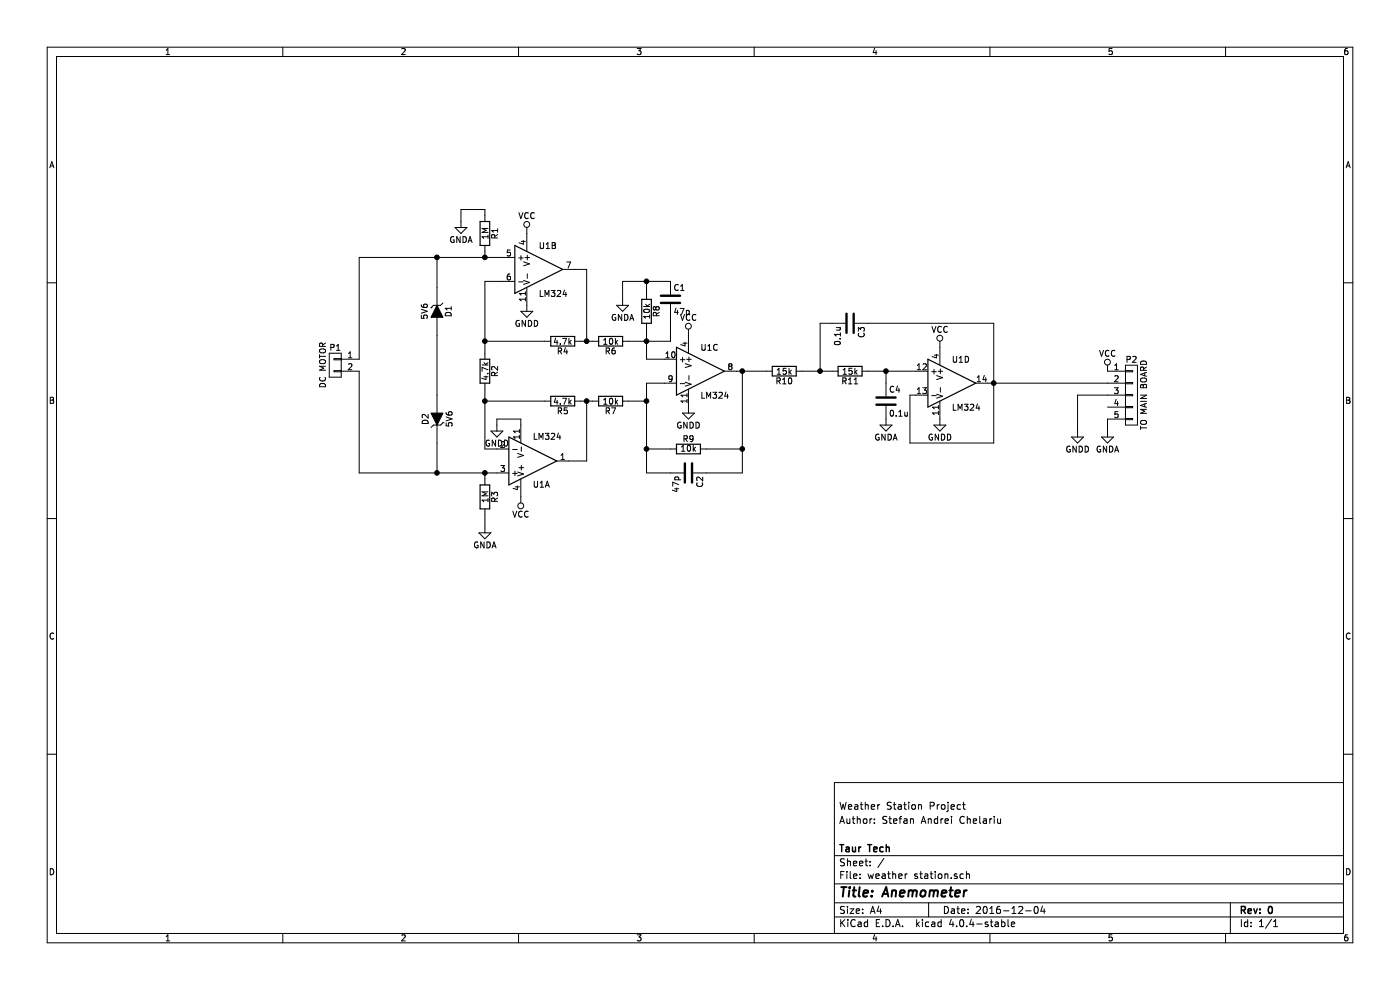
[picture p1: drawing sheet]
EESchema Schematic File Version 2
LIBS:power
LIBS:device
LIBS:transistors
LIBS:conn
LIBS:linear
LIBS:regul
LIBS:74xx
LIBS:cmos4000
LIBS:adc-dac
LIBS:memory
LIBS:xilinx
LIBS:microcontrollers
LIBS:dsp
LIBS:microchip
LIBS:analog_switches
LIBS:motorola
LIBS:texas
LIBS:intel
LIBS:audio
LIBS:interface
LIBS:digital-audio
LIBS:philips
LIBS:display
LIBS:cypress
LIBS:siliconi
LIBS:opto
LIBS:atmel
LIBS:contrib
LIBS:valves
LIBS:weather station-cache
EELAYER 25 0
EELAYER END
$Descr A4 11693 8268
encoding utf-8
Sheet 1 1
Title "Anemometer"
Date "2016-12-04"
Rev "0"
Comp "Taur Tech"
Comment1 ""
Comment2 "Author: Stefan Andrei Chelariu"
Comment3 "Weather Station Project"
Comment4 ""
$EndDescr
$Comp
L CONN_01X02 P1
U 1 1
P 2800 3050
F 0 "P1" H 2800 3200 50  0000 C CNN
F 1 "DC MOTOR" V 2900 3050 50  0000 C CNN
F 2 "" H 2800 3050 50  0000 C CNN
F 3 "" H 2800 3050 50  0000 C CNN
	1    2800 3050
	-1   0    0    -1  
$EndComp
$Comp
L LM324 U1
U 2 1
P 4500 2250
F 0 "U1" H 4500 2450 50  0000 L CNN
F 1 "LM324" H 4500 2050 50  0000 L CNN
F 2 "" H 4450 2350 50  0000 C CNN
F 3 "" H 4550 2450 50  0000 C CNN
	2    4500 2250
	1    0    0    -1  
$EndComp
$Comp
L LM324 U1
U 1 1
P 4450 3850
F 0 "U1" H 4450 4050 50  0000 L CNN
F 1 "LM324" H 4450 3650 50  0000 L CNN
F 2 "" H 4400 3950 50  0000 C CNN
F 3 "" H 4500 4050 50  0000 C CNN
	1    4450 3850
	1    0    0    1   
$EndComp
$Comp
L LM324 U1
U 3 1
P 5850 3100
F 0 "U1" H 5850 3300 50  0000 L CNN
F 1 "LM324" H 5850 2900 50  0000 L CNN
F 2 "" H 5800 3200 50  0000 C CNN
F 3 "" H 5900 3300 50  0000 C CNN
	3    5850 3100
	1    0    0    -1  
$EndComp
$Comp
L LM324 U1
U 4 1
P 7950 3200
F 0 "U1" H 7950 3400 50  0000 L CNN
F 1 "LM324" H 7950 3000 50  0000 L CNN
F 2 "" H 7900 3300 50  0000 C CNN
F 3 "" H 8000 3400 50  0000 C CNN
	4    7950 3200
	1    0    0    -1  
$EndComp
$Comp
L R R2
U 1 1
P 4050 3100
F 0 "R2" V 4130 3100 50  0000 C CNN
F 1 "4.7k" V 4050 3100 50  0000 C CNN
F 2 "" V 3980 3100 50  0000 C CNN
F 3 "" H 4050 3100 50  0000 C CNN
	1    4050 3100
	1    0    0    -1  
$EndComp
$Comp
L R R1
U 1 1
P 4050 1950
F 0 "R1" V 4130 1950 50  0000 C CNN
F 1 "1M" V 4050 1950 50  0000 C CNN
F 2 "" V 3980 1950 50  0000 C CNN
F 3 "" H 4050 1950 50  0000 C CNN
	1    4050 1950
	1    0    0    -1  
$EndComp
$Comp
L R R3
U 1 1
P 4050 4150
F 0 "R3" V 4130 4150 50  0000 C CNN
F 1 "1M" V 4050 4150 50  0000 C CNN
F 2 "" V 3980 4150 50  0000 C CNN
F 3 "" H 4050 4150 50  0000 C CNN
	1    4050 4150
	1    0    0    -1  
$EndComp
$Comp
L R R4
U 1 1
P 4700 2850
F 0 "R4" V 4780 2850 50  0000 C CNN
F 1 "4.7k" V 4700 2850 50  0000 C CNN
F 2 "" V 4630 2850 50  0000 C CNN
F 3 "" H 4700 2850 50  0000 C CNN
	1    4700 2850
	0    1    1    0   
$EndComp
$Comp
L R R5
U 1 1
P 4700 3350
F 0 "R5" V 4780 3350 50  0000 C CNN
F 1 "4.7k" V 4700 3350 50  0000 C CNN
F 2 "" V 4630 3350 50  0000 C CNN
F 3 "" H 4700 3350 50  0000 C CNN
	1    4700 3350
	0    1    1    0   
$EndComp
Wire Wire Line
	3000 2150 4200 2150
Wire Wire Line
	4050 2150 4050 2100
Connection ~ 4050 2150
Wire Wire Line
	3000 3950 4150 3950
Wire Wire Line
	4050 4000 4050 3950
Connection ~ 4050 3950
Wire Wire Line
	4050 3250 4050 3750
Wire Wire Line
	4050 3750 4150 3750
Wire Wire Line
	4050 2950 4050 2350
Wire Wire Line
	4050 2350 4200 2350
Wire Wire Line
	4550 2850 4050 2850
Connection ~ 4050 2850
Wire Wire Line
	4550 3350 4050 3350
Connection ~ 4050 3350
Wire Wire Line
	4750 3850 4900 3850
Wire Wire Line
	4900 3850 4900 3350
Wire Wire Line
	4850 3350 4950 3350
Wire Wire Line
	4850 2850 4950 2850
Wire Wire Line
	4900 2850 4900 2250
Wire Wire Line
	4900 2250 4800 2250
$Comp
L R R6
U 1 1
P 5100 2850
F 0 "R6" V 5180 2850 50  0000 C CNN
F 1 "10k" V 5100 2850 50  0000 C CNN
F 2 "" V 5030 2850 50  0000 C CNN
F 3 "" H 5100 2850 50  0000 C CNN
	1    5100 2850
	0    1    1    0   
$EndComp
$Comp
L R R7
U 1 1
P 5100 3350
F 0 "R7" V 5180 3350 50  0000 C CNN
F 1 "10k" V 5100 3350 50  0000 C CNN
F 2 "" V 5030 3350 50  0000 C CNN
F 3 "" H 5100 3350 50  0000 C CNN
	1    5100 3350
	0    1    1    0   
$EndComp
$Comp
L R R8
U 1 1
P 5400 2600
F 0 "R8" V 5480 2600 50  0000 C CNN
F 1 "10k" V 5400 2600 50  0000 C CNN
F 2 "" V 5330 2600 50  0000 C CNN
F 3 "" H 5400 2600 50  0000 C CNN
	1    5400 2600
	1    0    0    -1  
$EndComp
$Comp
L R R9
U 1 1
P 5750 3750
F 0 "R9" V 5830 3750 50  0000 C CNN
F 1 "10k" V 5750 3750 50  0000 C CNN
F 2 "" V 5680 3750 50  0000 C CNN
F 3 "" H 5750 3750 50  0000 C CNN
	1    5750 3750
	0    -1   -1   0   
$EndComp
Wire Wire Line
	5250 2850 5600 2850
Wire Wire Line
	5400 2750 5400 3000
Connection ~ 5400 2850
Wire Wire Line
	5400 3000 5550 3000
Wire Wire Line
	5550 3200 5400 3200
Wire Wire Line
	5250 3350 5400 3350
Connection ~ 5400 3350
Connection ~ 4900 3350
Connection ~ 4900 2850
Wire Wire Line
	6200 3950 6200 3100
Wire Wire Line
	6150 3100 6400 3100
$Comp
L GNDA #PWR2
U 1 1
P 4050 4400
F 0 "#PWR2" H 4050 4150 50  0001 C CNN
F 1 "GNDA" H 4050 4250 50  0000 C CNN
F 2 "" H 4050 4400 50  0000 C CNN
F 3 "" H 4050 4400 50  0000 C CNN
	1    4050 4400
	1    0    0    -1  
$EndComp
$Comp
L GNDA #PWR1
U 1 1
P 3850 1850
F 0 "#PWR1" H 3850 1600 50  0001 C CNN
F 1 "GNDA" H 3850 1700 50  0000 C CNN
F 2 "" H 3850 1850 50  0000 C CNN
F 3 "" H 3850 1850 50  0000 C CNN
	1    3850 1850
	1    0    0    -1  
$EndComp
$Comp
L GNDA #PWR7
U 1 1
P 5200 2500
F 0 "#PWR7" H 5200 2250 50  0001 C CNN
F 1 "GNDA" H 5200 2350 50  0000 C CNN
F 2 "" H 5200 2500 50  0000 C CNN
F 3 "" H 5200 2500 50  0000 C CNN
	1    5200 2500
	1    0    0    -1  
$EndComp
Wire Wire Line
	3850 1850 3850 1750
Wire Wire Line
	3850 1750 4050 1750
Wire Wire Line
	4050 1750 4050 1800
Wire Wire Line
	4050 4400 4050 4300
Wire Wire Line
	5200 2350 5200 2500
Wire Wire Line
	5400 2350 5400 2450
$Comp
L R R10
U 1 1
P 6550 3100
F 0 "R10" V 6630 3100 50  0000 C CNN
F 1 "15k" V 6550 3100 50  0000 C CNN
F 2 "" V 6480 3100 50  0000 C CNN
F 3 "" H 6550 3100 50  0000 C CNN
	1    6550 3100
	0    1    1    0   
$EndComp
$Comp
L R R11
U 1 1
P 7100 3100
F 0 "R11" V 7180 3100 50  0000 C CNN
F 1 "15k" V 7100 3100 50  0000 C CNN
F 2 "" V 7030 3100 50  0000 C CNN
F 3 "" H 7100 3100 50  0000 C CNN
	1    7100 3100
	0    1    1    0   
$EndComp
$Comp
L C C3
U 1 1
P 7100 2700
F 0 "C3" H 7125 2800 50  0000 L CNN
F 1 "0.1u" H 7125 2600 50  0000 L CNN
F 2 "" H 7138 2550 50  0000 C CNN
F 3 "" H 7100 2700 50  0000 C CNN
	1    7100 2700
	0    1    1    0   
$EndComp
$Comp
L C C4
U 1 1
P 7400 3350
F 0 "C4" H 7425 3450 50  0000 L CNN
F 1 "0.1u" H 7425 3250 50  0000 L CNN
F 2 "" H 7438 3200 50  0000 C CNN
F 3 "" H 7400 3350 50  0000 C CNN
	1    7400 3350
	1    0    0    -1  
$EndComp
Connection ~ 6200 3100
Wire Wire Line
	6700 3100 6950 3100
Connection ~ 6850 3100
Wire Wire Line
	6850 3100 6850 2700
Wire Wire Line
	6850 2700 6950 2700
Wire Wire Line
	7250 2700 8300 2700
Wire Wire Line
	7650 3300 7600 3300
Wire Wire Line
	7600 3300 7600 3700
Wire Wire Line
	7600 3700 8300 3700
Wire Wire Line
	8300 3700 8300 2700
Wire Wire Line
	8250 3200 9250 3200
Wire Wire Line
	7250 3100 7650 3100
Wire Wire Line
	7400 3200 7400 3100
Connection ~ 7400 3100
Connection ~ 8300 3200
$Comp
L GNDD #PWR12
U 1 1
P 7850 3500
F 0 "#PWR12" H 7850 3250 50  0001 C CNN
F 1 "GNDD" H 7850 3350 50  0000 C CNN
F 2 "" H 7850 3500 50  0000 C CNN
F 3 "" H 7850 3500 50  0000 C CNN
	1    7850 3500
	1    0    0    -1  
$EndComp
$Comp
L GNDA #PWR10
U 1 1
P 7400 3500
F 0 "#PWR10" H 7400 3250 50  0001 C CNN
F 1 "GNDA" H 7400 3350 50  0000 C CNN
F 2 "" H 7400 3500 50  0000 C CNN
F 3 "" H 7400 3500 50  0000 C CNN
	1    7400 3500
	1    0    0    -1  
$EndComp
$Comp
L VCC #PWR11
U 1 1
P 7850 2900
F 0 "#PWR11" H 7850 2750 50  0001 C CNN
F 1 "VCC" H 7850 3050 50  0000 C CNN
F 2 "" H 7850 2900 50  0000 C CNN
F 3 "" H 7850 2900 50  0000 C CNN
	1    7850 2900
	1    0    0    -1  
$EndComp
$Comp
L VCC #PWR8
U 1 1
P 5750 2800
F 0 "#PWR8" H 5750 2650 50  0001 C CNN
F 1 "VCC" H 5750 2950 50  0000 C CNN
F 2 "" H 5750 2800 50  0000 C CNN
F 3 "" H 5750 2800 50  0000 C CNN
	1    5750 2800
	1    0    0    -1  
$EndComp
$Comp
L VCC #PWR5
U 1 1
P 4400 1950
F 0 "#PWR5" H 4400 1800 50  0001 C CNN
F 1 "VCC" H 4400 2100 50  0000 C CNN
F 2 "" H 4400 1950 50  0000 C CNN
F 3 "" H 4400 1950 50  0000 C CNN
	1    4400 1950
	1    0    0    -1  
$EndComp
$Comp
L VCC #PWR4
U 1 1
P 4350 4150
F 0 "#PWR4" H 4350 4000 50  0001 C CNN
F 1 "VCC" H 4350 4300 50  0000 C CNN
F 2 "" H 4350 4150 50  0000 C CNN
F 3 "" H 4350 4150 50  0000 C CNN
	1    4350 4150
	-1   0    0    1   
$EndComp
$Comp
L GNDD #PWR6
U 1 1
P 4400 2550
F 0 "#PWR6" H 4400 2300 50  0001 C CNN
F 1 "GNDD" H 4400 2400 50  0000 C CNN
F 2 "" H 4400 2550 50  0000 C CNN
F 3 "" H 4400 2550 50  0000 C CNN
	1    4400 2550
	1    0    0    -1  
$EndComp
$Comp
L GNDD #PWR3
U 1 1
P 4150 3550
F 0 "#PWR3" H 4150 3300 50  0001 C CNN
F 1 "GNDD" H 4150 3400 50  0000 C CNN
F 2 "" H 4150 3550 50  0000 C CNN
F 3 "" H 4150 3550 50  0000 C CNN
	1    4150 3550
	1    0    0    -1  
$EndComp
$Comp
L GNDD #PWR9
U 1 1
P 5750 3400
F 0 "#PWR9" H 5750 3150 50  0001 C CNN
F 1 "GNDD" H 5750 3250 50  0000 C CNN
F 2 "" H 5750 3400 50  0000 C CNN
F 3 "" H 5750 3400 50  0000 C CNN
	1    5750 3400
	1    0    0    -1  
$EndComp
Wire Wire Line
	4150 3550 4150 3500
Wire Wire Line
	4150 3500 4350 3500
Wire Wire Line
	4350 3500 4350 3550
$Comp
L CONN_01X05 P2
U 1 1
P 9450 3300
F 0 "P2" H 9450 3600 50  0000 C CNN
F 1 "TO MAIN BOARD" V 9550 3300 50  0000 C CNN
F 2 "" H 9450 3300 50  0000 C CNN
F 3 "" H 9450 3300 50  0000 C CNN
	1    9450 3300
	1    0    0    -1  
$EndComp
$Comp
L VCC #PWR14
U 1 1
P 9250 3100
F 0 "#PWR14" H 9250 2950 50  0001 C CNN
F 1 "VCC" H 9250 3250 50  0000 C CNN
F 2 "" H 9250 3100 50  0000 C CNN
F 3 "" H 9250 3100 50  0000 C CNN
	1    9250 3100
	1    0    0    -1  
$EndComp
$Comp
L GNDD #PWR13
U 1 1
P 9000 3600
F 0 "#PWR13" H 9000 3350 50  0001 C CNN
F 1 "GNDD" H 9000 3450 50  0000 C CNN
F 2 "" H 9000 3600 50  0000 C CNN
F 3 "" H 9000 3600 50  0000 C CNN
	1    9000 3600
	1    0    0    -1  
$EndComp
$Comp
L GNDA #PWR15
U 1 1
P 9250 3600
F 0 "#PWR15" H 9250 3350 50  0001 C CNN
F 1 "GNDA" H 9250 3450 50  0000 C CNN
F 2 "" H 9250 3600 50  0000 C CNN
F 3 "" H 9250 3600 50  0000 C CNN
	1    9250 3600
	1    0    0    -1  
$EndComp
Wire Wire Line
	9250 3600 9250 3500
Wire Wire Line
	9000 3600 9000 3300
Wire Wire Line
	9000 3300 9250 3300
$Comp
L ZENER D1
U 1 1
P 3650 2600
F 0 "D1" H 3650 2700 50  0000 C CNN
F 1 "5V6" H 3650 2500 50  0000 C CNN
F 2 "" H 3650 2600 50  0000 C CNN
F 3 "" H 3650 2600 50  0000 C CNN
	1    3650 2600
	0    1    1    0   
$EndComp
$Comp
L ZENER D2
U 1 1
P 3650 3500
F 0 "D2" H 3650 3600 50  0000 C CNN
F 1 "5V6" H 3650 3400 50  0000 C CNN
F 2 "" H 3650 3500 50  0000 C CNN
F 3 "" H 3650 3500 50  0000 C CNN
	1    3650 3500
	0    -1   -1   0   
$EndComp
Wire Wire Line
	3650 2800 3650 3300
Wire Wire Line
	3650 3700 3650 3950
Wire Wire Line
	3000 3950 3000 3100
Connection ~ 3650 3950
Wire Wire Line
	3000 3000 3000 2150
Wire Wire Line
	3650 2400 3650 2150
Connection ~ 3650 2150
$Comp
L C C1
U 1 1
P 5600 2500
F 0 "C1" H 5625 2600 50  0000 L CNN
F 1 "47p" H 5625 2400 50  0000 L CNN
F 2 "" H 5638 2350 50  0000 C CNN
F 3 "" H 5600 2500 50  0000 C CNN
	1    5600 2500
	1    0    0    -1  
$EndComp
$Comp
L C C2
U 1 1
P 5750 3950
F 0 "C2" H 5775 4050 50  0000 L CNN
F 1 "47p" H 5775 3850 50  0000 L CNN
F 2 "" H 5788 3800 50  0000 C CNN
F 3 "" H 5750 3950 50  0000 C CNN
	1    5750 3950
	0    1    1    0   
$EndComp
Wire Wire Line
	5400 3200 5400 3950
Wire Wire Line
	5400 3750 5600 3750
Wire Wire Line
	5400 3950 5600 3950
Connection ~ 5400 3750
Wire Wire Line
	5900 3950 6200 3950
Wire Wire Line
	5900 3750 6200 3750
Connection ~ 6200 3750
Wire Wire Line
	5600 2850 5600 2650
Wire Wire Line
	5200 2350 5600 2350
Connection ~ 5400 2350
$EndSCHEMATC
